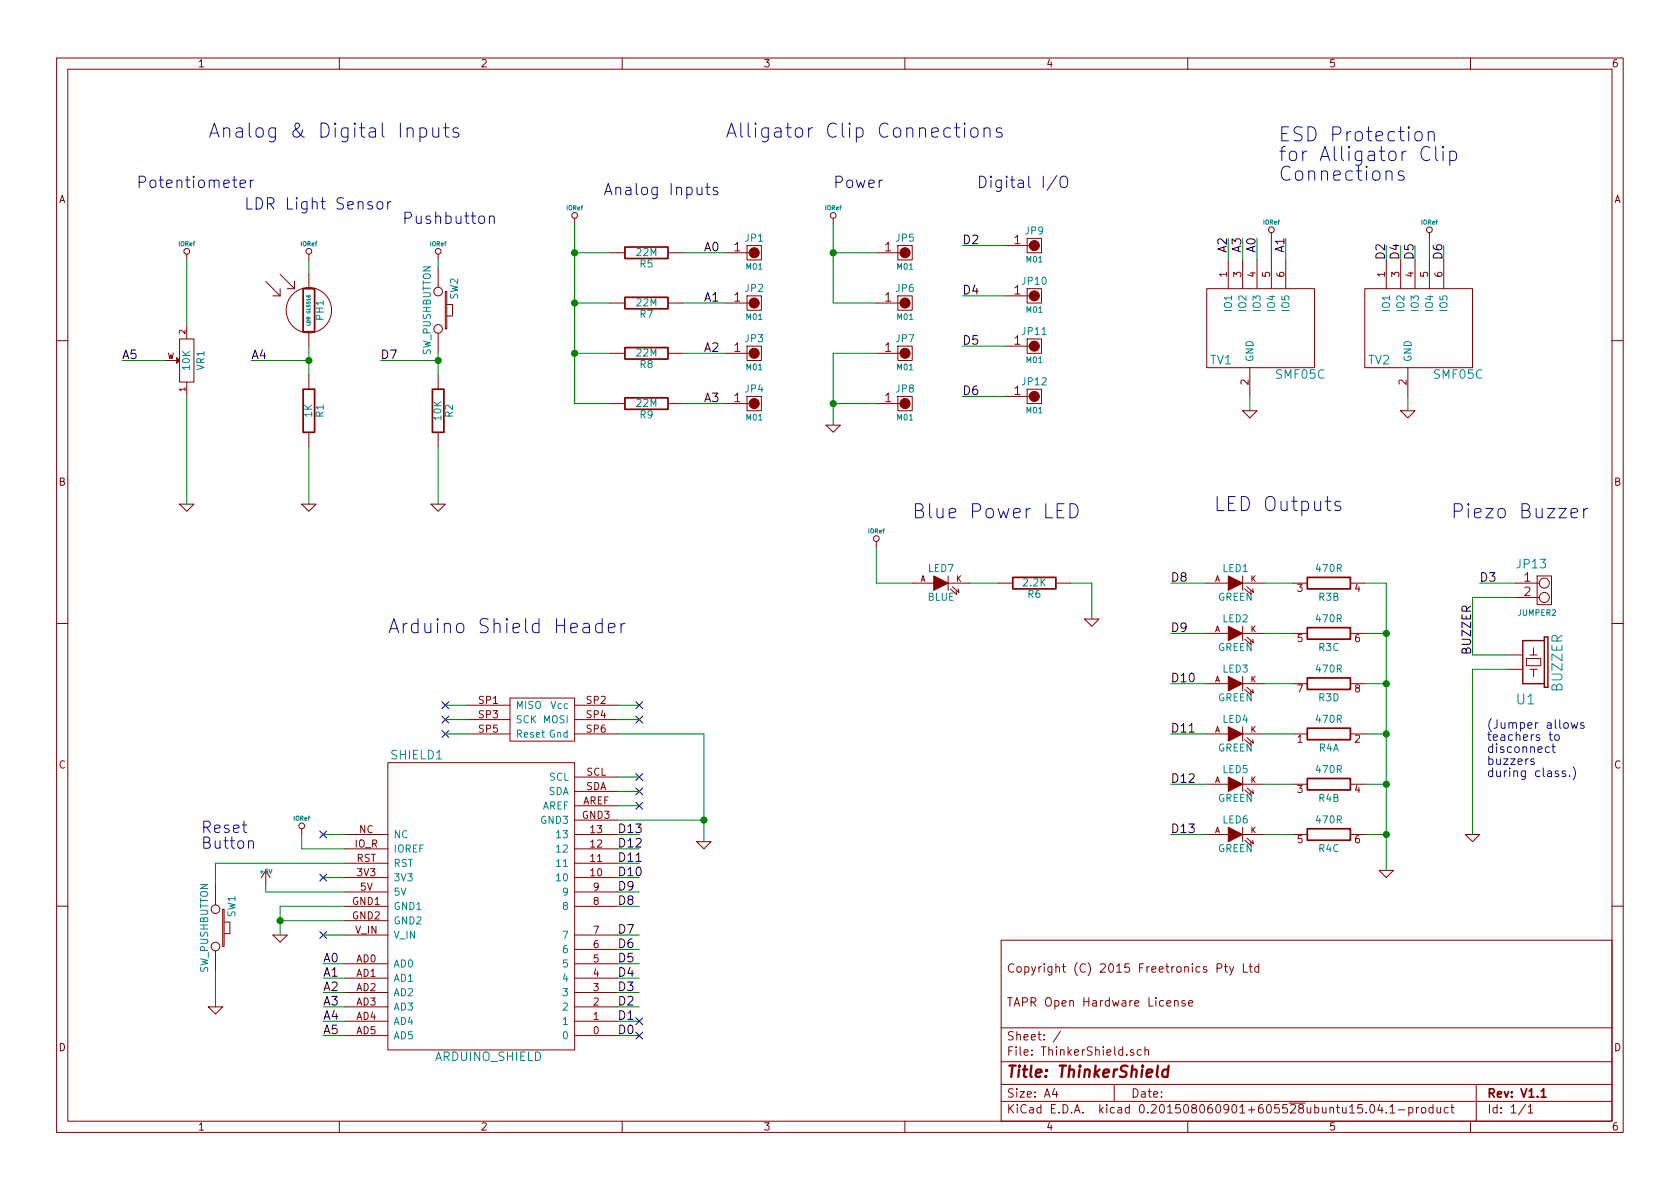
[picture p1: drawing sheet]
EESchema Schematic File Version 2
LIBS:ThinkerShield-rescue
LIBS:freetronics_schematic
LIBS:power
LIBS:device
LIBS:transistors
LIBS:conn
LIBS:linear
LIBS:regul
LIBS:74xx
LIBS:cmos4000
LIBS:adc-dac
LIBS:memory
LIBS:xilinx
LIBS:microcontrollers
LIBS:dsp
LIBS:microchip
LIBS:analog_switches
LIBS:motorola
LIBS:texas
LIBS:intel
LIBS:audio
LIBS:interface
LIBS:digital-audio
LIBS:philips
LIBS:display
LIBS:cypress
LIBS:siliconi
LIBS:opto
LIBS:atmel
LIBS:contrib
LIBS:valves
LIBS:ThinkerShield-cache
EELAYER 25 0
EELAYER END
$Descr A4 11693 8268
encoding utf-8
Sheet 1 1
Title "ThinkerShield"
Date ""
Rev "V1.1"
Comp ""
Comment1 "TAPR Open Hardware License"
Comment2 ""
Comment3 "Copyright (C) 2015 Freetronics Pty Ltd"
Comment4 ""
$EndDescr
$Comp
L ARDUINO_SHIELD SHIELD1
U 1 1
P 3350 6400
F 0 "SHIELD1" H 2900 7550 60  0000 C CNN
F 1 "ARDUINO_SHIELD" H 3400 5450 60  0000 C CNN
F 2 "FT:ARDUINO_SHIELD" H 3350 6200 50  0001 C CNN
F 3 "" H 3350 6400 60  0000 C CNN
	1    3350 6400
	1    0    0    -1  
$EndComp
Text Label 4300 7200 0    60   ~ 0
D0
Text Label 4300 7100 0    60   ~ 0
D1
Text Label 4300 7000 0    60   ~ 0
D2
Text Label 4300 6900 0    60   ~ 0
D3
Text Label 4300 6800 0    60   ~ 0
D4
Text Label 4300 6700 0    60   ~ 0
D5
Text Label 4300 6600 0    60   ~ 0
D6
Text Label 4300 6500 0    60   ~ 0
D7
Text Label 2250 6700 0    60   ~ 0
A0
Text Label 2250 6800 0    60   ~ 0
A1
Text Label 2250 6900 0    60   ~ 0
A2
Text Label 2250 7000 0    60   ~ 0
A3
Text Label 2250 7100 0    60   ~ 0
A4
Text Label 2250 7200 0    60   ~ 0
A5
Text Label 4300 6300 0    60   ~ 0
D8
Text Label 4300 6200 0    60   ~ 0
D9
Text Label 4300 6100 0    60   ~ 0
D10
Text Label 4300 6000 0    60   ~ 0
D11
Text Label 4300 5900 0    60   ~ 0
D12
Text Label 4300 5800 0    60   ~ 0
D13
$Comp
L LED LED1
U 1 1
P 8600 4050
F 0 "LED1" H 8600 4150 50  0000 C CNN
F 1 "GREEN" H 8600 3950 50  0000 C CNN
F 2 "FT:LED-0805" H 8600 4050 60  0001 C CNN
F 3 "" H 8600 4050 60  0000 C CNN
	1    8600 4050
	1    0    0    -1  
$EndComp
$Comp
L LED LED2
U 1 1
P 8600 4400
F 0 "LED2" H 8600 4500 50  0000 C CNN
F 1 "GREEN" H 8600 4300 50  0000 C CNN
F 2 "FT:LED-0805" H 8600 4400 60  0001 C CNN
F 3 "" H 8600 4400 60  0000 C CNN
	1    8600 4400
	1    0    0    -1  
$EndComp
$Comp
L LED LED3
U 1 1
P 8600 4750
F 0 "LED3" H 8600 4850 50  0000 C CNN
F 1 "GREEN" H 8600 4650 50  0000 C CNN
F 2 "FT:LED-0805" H 8600 4750 60  0001 C CNN
F 3 "" H 8600 4750 60  0000 C CNN
	1    8600 4750
	1    0    0    -1  
$EndComp
$Comp
L LED LED4
U 1 1
P 8600 5100
F 0 "LED4" H 8600 5200 50  0000 C CNN
F 1 "GREEN" H 8600 5000 50  0000 C CNN
F 2 "FT:LED-0805" H 8600 5100 60  0001 C CNN
F 3 "" H 8600 5100 60  0000 C CNN
	1    8600 5100
	1    0    0    -1  
$EndComp
$Comp
L LED LED5
U 1 1
P 8600 5450
F 0 "LED5" H 8600 5550 50  0000 C CNN
F 1 "GREEN" H 8600 5350 50  0000 C CNN
F 2 "FT:LED-0805" H 8600 5450 60  0001 C CNN
F 3 "" H 8600 5450 60  0000 C CNN
	1    8600 5450
	1    0    0    -1  
$EndComp
$Comp
L GND-RESCUE-ThinkerShield #PWR01
U 1 1
P 9650 6050
F 0 "#PWR01" H 9650 6050 30  0001 C CNN
F 1 "GND" H 9650 5980 30  0001 C CNN
F 2 "" H 9650 6050 60  0000 C CNN
F 3 "" H 9650 6050 60  0000 C CNN
	1    9650 6050
	1    0    0    -1  
$EndComp
$Comp
L POT VR1
U 1 1
P 1300 2500
F 0 "VR1" H 1300 2400 50  0000 C CNN
F 1 "10K" H 1300 2500 50  0000 C CNN
F 2 "FT:POT_RV09_VERT" H 1300 2500 60  0001 C CNN
F 3 "" H 1300 2500 60  0000 C CNN
	1    1300 2500
	0    -1   -1   0   
$EndComp
$Comp
L GND-RESCUE-ThinkerShield #PWR02
U 1 1
P 1300 3500
F 0 "#PWR02" H 1300 3500 30  0001 C CNN
F 1 "GND" H 1300 3430 30  0001 C CNN
F 2 "" H 1300 3500 60  0000 C CNN
F 3 "" H 1300 3500 60  0000 C CNN
	1    1300 3500
	1    0    0    -1  
$EndComp
Text Label 850  2500 0    60   ~ 0
A5
$Comp
L RES_PHOTO_LDR PH1
U 1 1
P 2150 2150
F 0 "PH1" V 2230 2150 50  0000 C CNN
F 1 "LDR GL5516" V 2150 2150 24  0000 C CNN
F 2 "FT:1X02" H 2150 2150 60  0001 C CNN
F 3 "" H 2150 2150 60  0000 C CNN
	1    2150 2150
	1    0    0    -1  
$EndComp
$Comp
L R R1
U 1 1
P 2150 2850
F 0 "R1" V 2230 2850 50  0000 C CNN
F 1 "1K" V 2150 2850 50  0000 C CNN
F 2 "FT:0603" H 2150 2850 60  0001 C CNN
F 3 "" H 2150 2850 60  0000 C CNN
	1    2150 2850
	1    0    0    -1  
$EndComp
$Comp
L IORef #PWR03
U 1 1
P 1300 1800
F 0 "#PWR03" H 1300 1760 30  0001 C CNN
F 1 "IORef" H 1300 1910 30  0000 C CNN
F 2 "" H 1300 1800 60  0000 C CNN
F 3 "" H 1300 1800 60  0000 C CNN
	1    1300 1800
	1    0    0    -1  
$EndComp
$Comp
L IORef #PWR04
U 1 1
P 2100 5800
F 0 "#PWR04" H 2100 5760 30  0001 C CNN
F 1 "IORef" H 2100 5910 30  0000 C CNN
F 2 "" H 2100 5800 60  0000 C CNN
F 3 "" H 2100 5800 60  0000 C CNN
	1    2100 5800
	1    0    0    -1  
$EndComp
Text Label 1750 2500 0    60   ~ 0
A4
$Comp
L SW_PUSHBUTTON SW2
U 1 1
P 3050 2150
F 0 "SW2" H 2900 2260 50  0000 C CNN
F 1 "SW_PUSHBUTTON" H 3050 2070 50  0000 C CNN
F 2 "FT:SW_PUSHBUTTON_PTH" H 3050 2150 60  0001 C CNN
F 3 "" H 3050 2150 60  0000 C CNN
	1    3050 2150
	0    1    1    0   
$EndComp
$Comp
L R R2
U 1 1
P 3050 2850
F 0 "R2" V 3130 2850 50  0000 C CNN
F 1 "10K" V 3050 2850 50  0000 C CNN
F 2 "FT:0603" H 3050 2850 60  0001 C CNN
F 3 "" H 3050 2850 60  0000 C CNN
	1    3050 2850
	1    0    0    -1  
$EndComp
Text Label 2650 2500 0    60   ~ 0
D7
Text Label 8150 4050 0    60   ~ 0
D8
Text Label 8150 4400 0    60   ~ 0
D9
Text Label 8150 4750 0    60   ~ 0
D10
Text Label 8150 5100 0    60   ~ 0
D11
Text Label 8150 5450 0    60   ~ 0
D12
$Comp
L M01 JP1
U 1 1
P 5350 1750
F 0 "JP1" H 5250 1850 50  0000 C CNN
F 1 "M01" H 5250 1650 40  0000 C CNN
F 2 "FT:ALLIGATOR_CLIP_CONN" H 5350 1750 60  0001 C CNN
F 3 "" H 5350 1750 60  0000 C CNN
	1    5350 1750
	1    0    0    -1  
$EndComp
$Comp
L M01 JP2
U 1 1
P 5350 2100
F 0 "JP2" H 5250 2200 50  0000 C CNN
F 1 "M01" H 5250 2000 40  0000 C CNN
F 2 "FT:ALLIGATOR_CLIP_CONN" H 5350 2100 60  0001 C CNN
F 3 "" H 5350 2100 60  0000 C CNN
	1    5350 2100
	1    0    0    -1  
$EndComp
$Comp
L M01 JP3
U 1 1
P 5350 2450
F 0 "JP3" H 5250 2550 50  0000 C CNN
F 1 "M01" H 5250 2350 40  0000 C CNN
F 2 "FT:ALLIGATOR_CLIP_CONN" H 5350 2450 60  0001 C CNN
F 3 "" H 5350 2450 60  0000 C CNN
	1    5350 2450
	1    0    0    -1  
$EndComp
$Comp
L M01 JP4
U 1 1
P 5350 2800
F 0 "JP4" H 5250 2900 50  0000 C CNN
F 1 "M01" H 5250 2700 40  0000 C CNN
F 2 "FT:ALLIGATOR_CLIP_CONN" H 5350 2800 60  0001 C CNN
F 3 "" H 5350 2800 60  0000 C CNN
	1    5350 2800
	1    0    0    -1  
$EndComp
$Comp
L IORef #PWR05
U 1 1
P 4000 1550
F 0 "#PWR05" H 4000 1510 30  0001 C CNN
F 1 "IORef" H 4000 1660 30  0000 C CNN
F 2 "" H 4000 1550 60  0000 C CNN
F 3 "" H 4000 1550 60  0000 C CNN
	1    4000 1550
	1    0    0    -1  
$EndComp
$Comp
L M01 JP9
U 1 1
P 7300 1700
F 0 "JP9" H 7200 1800 50  0000 C CNN
F 1 "M01" H 7200 1600 40  0000 C CNN
F 2 "FT:ALLIGATOR_CLIP_CONN" H 7300 1700 60  0001 C CNN
F 3 "" H 7300 1700 60  0000 C CNN
	1    7300 1700
	1    0    0    -1  
$EndComp
$Comp
L M01 JP10
U 1 1
P 7300 2050
F 0 "JP10" H 7200 2150 50  0000 C CNN
F 1 "M01" H 7200 1950 40  0000 C CNN
F 2 "FT:ALLIGATOR_CLIP_CONN" H 7300 2050 60  0001 C CNN
F 3 "" H 7300 2050 60  0000 C CNN
	1    7300 2050
	1    0    0    -1  
$EndComp
$Comp
L M01 JP11
U 1 1
P 7300 2400
F 0 "JP11" H 7200 2500 50  0000 C CNN
F 1 "M01" H 7200 2300 40  0000 C CNN
F 2 "FT:ALLIGATOR_CLIP_CONN" H 7300 2400 60  0001 C CNN
F 3 "" H 7300 2400 60  0000 C CNN
	1    7300 2400
	1    0    0    -1  
$EndComp
$Comp
L M01 JP12
U 1 1
P 7300 2750
F 0 "JP12" H 7200 2850 50  0000 C CNN
F 1 "M01" H 7200 2650 40  0000 C CNN
F 2 "FT:ALLIGATOR_CLIP_CONN" H 7300 2750 60  0001 C CNN
F 3 "" H 7300 2750 60  0000 C CNN
	1    7300 2750
	1    0    0    -1  
$EndComp
$Comp
L M01 JP5
U 1 1
P 6400 1750
F 0 "JP5" H 6300 1850 50  0000 C CNN
F 1 "M01" H 6300 1650 40  0000 C CNN
F 2 "FT:ALLIGATOR_CLIP_CONN" H 6400 1750 60  0001 C CNN
F 3 "" H 6400 1750 60  0000 C CNN
	1    6400 1750
	1    0    0    -1  
$EndComp
$Comp
L M01 JP6
U 1 1
P 6400 2100
F 0 "JP6" H 6300 2200 50  0000 C CNN
F 1 "M01" H 6300 2000 40  0000 C CNN
F 2 "FT:ALLIGATOR_CLIP_CONN" H 6400 2100 60  0001 C CNN
F 3 "" H 6400 2100 60  0000 C CNN
	1    6400 2100
	1    0    0    -1  
$EndComp
$Comp
L M01 JP7
U 1 1
P 6400 2450
F 0 "JP7" H 6300 2550 50  0000 C CNN
F 1 "M01" H 6300 2350 40  0000 C CNN
F 2 "FT:ALLIGATOR_CLIP_CONN" H 6400 2450 60  0001 C CNN
F 3 "" H 6400 2450 60  0000 C CNN
	1    6400 2450
	1    0    0    -1  
$EndComp
$Comp
L M01 JP8
U 1 1
P 6400 2800
F 0 "JP8" H 6300 2900 50  0000 C CNN
F 1 "M01" H 6300 2700 40  0000 C CNN
F 2 "FT:ALLIGATOR_CLIP_CONN" H 6400 2800 60  0001 C CNN
F 3 "" H 6400 2800 60  0000 C CNN
	1    6400 2800
	1    0    0    -1  
$EndComp
$Comp
L GND-RESCUE-ThinkerShield #PWR06
U 1 1
P 5800 2950
F 0 "#PWR06" H 5800 2950 30  0001 C CNN
F 1 "GND" H 5800 2880 30  0001 C CNN
F 2 "" H 5800 2950 60  0000 C CNN
F 3 "" H 5800 2950 60  0000 C CNN
	1    5800 2950
	1    0    0    -1  
$EndComp
$Comp
L IORef #PWR07
U 1 1
P 5800 1550
F 0 "#PWR07" H 5800 1510 30  0001 C CNN
F 1 "IORef" H 5800 1660 30  0000 C CNN
F 2 "" H 5800 1550 60  0000 C CNN
F 3 "" H 5800 1550 60  0000 C CNN
	1    5800 1550
	1    0    0    -1  
$EndComp
Text Label 4900 1750 0    60   ~ 0
A0
Text Label 4900 2100 0    60   ~ 0
A1
Text Label 4900 2450 0    60   ~ 0
A2
Text Label 4900 2800 0    60   ~ 0
A3
Text Label 6700 1700 0    60   ~ 0
D2
Text Label 6700 2050 0    60   ~ 0
D4
Text Label 6700 2400 0    60   ~ 0
D5
Text Label 6700 2750 0    60   ~ 0
D6
Text Notes 5050 950  0    98   ~ 0
Alligator Clip Connections
Text Notes 5800 1300 0    79   ~ 0
Power
Text Notes 6800 1300 0    79   ~ 0
Digital I/O
Text Notes 4200 1350 0    79   ~ 0
Analog Inputs
Text Notes 1450 950  0    98   ~ 0
Analog & Digital Inputs
Text Notes 8450 3550 0    98   ~ 0
LED Outputs
NoConn ~ 4450 5400
NoConn ~ 4450 5500
NoConn ~ 4450 5600
NoConn ~ 4450 4900
NoConn ~ 4450 5000
$Comp
L GND-RESCUE-ThinkerShield #PWR08
U 1 1
P 4900 5850
F 0 "#PWR08" H 4900 5850 30  0001 C CNN
F 1 "GND" H 4900 5780 30  0001 C CNN
F 2 "" H 4900 5850 60  0000 C CNN
F 3 "" H 4900 5850 60  0000 C CNN
	1    4900 5850
	1    0    0    -1  
$EndComp
$Comp
L GND-RESCUE-ThinkerShield #PWR09
U 1 1
P 1950 6500
F 0 "#PWR09" H 1950 6500 30  0001 C CNN
F 1 "GND" H 1950 6430 30  0001 C CNN
F 2 "" H 1950 6500 60  0000 C CNN
F 3 "" H 1950 6500 60  0000 C CNN
	1    1950 6500
	1    0    0    -1  
$EndComp
NoConn ~ 2250 6100
NoConn ~ 2250 5800
NoConn ~ 2250 6500
NoConn ~ 3100 4900
NoConn ~ 3100 5000
NoConn ~ 3100 5100
Text Notes 2700 4400 0    98   ~ 0
Arduino Shield Header
$Comp
L R_PACK4_IND R3
U 2 1
P 9250 4050
F 0 "R3" H 9250 3950 50  0000 C CNN
F 1 "470R" H 9250 4150 50  0000 C CNN
F 2 "FT:RES_CAY16" H 9250 3900 39  0001 C CNN
F 3 "" H 9250 4050 60  0000 C CNN
	2    9250 4050
	1    0    0    -1  
$EndComp
$Comp
L R_PACK4_IND R3
U 3 1
P 9250 4400
F 0 "R3" H 9250 4300 50  0000 C CNN
F 1 "470R" H 9250 4500 50  0000 C CNN
F 2 "FT:RES_CAY16" H 9250 4250 39  0001 C CNN
F 3 "" H 9250 4400 60  0000 C CNN
	3    9250 4400
	1    0    0    -1  
$EndComp
$Comp
L R_PACK4_IND R3
U 4 1
P 9250 4750
F 0 "R3" H 9250 4650 50  0000 C CNN
F 1 "470R" H 9250 4850 50  0000 C CNN
F 2 "FT:RES_CAY16" H 9250 4600 39  0001 C CNN
F 3 "" H 9250 4750 60  0000 C CNN
	4    9250 4750
	1    0    0    -1  
$EndComp
$Comp
L +5V #PWR010
U 1 1
P 1850 6150
F 0 "#PWR010" H 1850 6240 20  0001 C CNN
F 1 "+5V" H 1850 6240 30  0000 C CNN
F 2 "" H 1850 6150 60  0000 C CNN
F 3 "" H 1850 6150 60  0000 C CNN
	1    1850 6150
	1    0    0    -1  
$EndComp
$Comp
L BUZZER U1
U 1 1
P 10650 4600
F 0 "U1" V 10950 4500 70  0000 L BNN
F 1 "BUZZER" H 10450 4750 70  0000 L BNN
F 2 "FT:BUZZER-12X12-SMT" H 10600 4550 60  0001 C CNN
F 3 "" H 10600 4550 60  0000 C CNN
	1    10650 4600
	0    1    1    0   
$EndComp
Wire Wire Line
	2400 5800 2250 5800
Wire Wire Line
	2100 5900 2400 5900
Wire Wire Line
	1500 6000 2400 6000
Wire Wire Line
	2400 6100 2250 6100
Wire Wire Line
	1950 6300 2400 6300
Wire Wire Line
	1950 6400 2400 6400
Wire Wire Line
	2400 6500 2250 6500
Wire Wire Line
	2400 6700 2250 6700
Wire Wire Line
	2400 6800 2250 6800
Wire Wire Line
	2400 6900 2250 6900
Wire Wire Line
	2400 7000 2250 7000
Wire Wire Line
	2400 7100 2250 7100
Wire Wire Line
	2400 7200 2250 7200
Wire Wire Line
	4300 5400 4450 5400
Wire Wire Line
	4300 5500 4450 5500
Wire Wire Line
	4300 5600 4450 5600
Wire Wire Line
	4300 5700 4900 5700
Wire Wire Line
	4300 5800 4450 5800
Wire Wire Line
	4300 5900 4450 5900
Wire Wire Line
	4300 6000 4450 6000
Wire Wire Line
	4300 6100 4450 6100
Wire Wire Line
	4300 6200 4450 6200
Wire Wire Line
	4300 6300 4450 6300
Wire Wire Line
	4300 6500 4450 6500
Wire Wire Line
	4300 6600 4450 6600
Wire Wire Line
	4300 6700 4450 6700
Wire Wire Line
	4300 6800 4450 6800
Wire Wire Line
	4300 6900 4450 6900
Wire Wire Line
	4300 7000 4450 7000
Wire Wire Line
	4300 7100 4450 7100
Wire Wire Line
	4300 7200 4450 7200
Wire Wire Line
	4300 4900 4450 4900
Wire Wire Line
	4300 5000 4450 5000
Wire Wire Line
	4300 5100 4900 5100
Wire Wire Line
	3250 4900 3100 4900
Wire Wire Line
	3250 5000 3100 5000
Wire Wire Line
	3250 5100 3100 5100
Wire Wire Line
	8400 4050 8150 4050
Wire Wire Line
	8800 4050 9000 4050
Wire Wire Line
	9500 4050 9650 4050
Wire Wire Line
	8400 4400 8150 4400
Wire Wire Line
	8800 4400 9000 4400
Wire Wire Line
	9500 4400 9650 4400
Wire Wire Line
	8400 4750 8150 4750
Wire Wire Line
	8800 4750 9000 4750
Wire Wire Line
	9650 4750 9500 4750
Wire Wire Line
	8400 5100 8150 5100
Wire Wire Line
	8800 5100 9000 5100
Wire Wire Line
	9650 5100 9500 5100
Wire Wire Line
	8400 5450 8150 5450
Wire Wire Line
	8800 5450 9000 5450
Wire Wire Line
	9650 5450 9500 5450
Wire Wire Line
	9650 4050 9650 6050
Connection ~ 9650 5450
Connection ~ 9650 5100
Connection ~ 9650 4750
Connection ~ 9650 4400
Wire Wire Line
	850  2500 1150 2500
Wire Wire Line
	2150 2400 2150 2600
Connection ~ 2150 2500
Wire Wire Line
	2150 3100 2150 3500
Wire Wire Line
	2150 1800 2150 1900
Wire Wire Line
	2100 5800 2100 5900
Wire Wire Line
	3050 1800 3050 1850
Wire Wire Line
	3050 3100 3050 3500
Wire Wire Line
	1300 2750 1300 3500
Wire Wire Line
	5050 1750 4750 1750
Wire Wire Line
	5050 2100 4750 2100
Wire Wire Line
	5050 2450 4750 2450
Wire Wire Line
	5050 2800 4750 2800
Wire Wire Line
	4000 2800 4250 2800
Wire Wire Line
	4000 1550 4000 2800
Connection ~ 4000 1750
Wire Wire Line
	4250 1750 4000 1750
Wire Wire Line
	4000 2100 4250 2100
Connection ~ 4000 2100
Wire Wire Line
	4250 2450 4000 2450
Connection ~ 4000 2450
Wire Wire Line
	7000 1700 6700 1700
Wire Wire Line
	7000 2050 6700 2050
Wire Wire Line
	7000 2400 6700 2400
Wire Wire Line
	7000 2750 6700 2750
Wire Wire Line
	6100 1750 5800 1750
Wire Wire Line
	5800 2100 6100 2100
Wire Wire Line
	6100 2450 5800 2450
Wire Wire Line
	6100 2800 5800 2800
Wire Wire Line
	5800 2450 5800 2950
Wire Wire Line
	5800 1550 5800 2100
Connection ~ 5800 1750
Connection ~ 5800 2800
Wire Wire Line
	4900 5100 4900 5850
Connection ~ 4900 5700
Wire Wire Line
	1950 6300 1950 6500
Connection ~ 1950 6400
Wire Wire Line
	1850 6200 2400 6200
Wire Wire Line
	1850 6200 1850 6150
Wire Wire Line
	10500 4650 10250 4650
Wire Wire Line
	10250 4650 10250 5800
$Comp
L GND-RESCUE-ThinkerShield #PWR011
U 1 1
P 10250 5800
F 0 "#PWR011" H 10250 5800 30  0001 C CNN
F 1 "GND" H 10250 5730 30  0001 C CNN
F 2 "" H 10250 5800 60  0000 C CNN
F 3 "" H 10250 5800 60  0000 C CNN
	1    10250 5800
	1    0    0    -1  
$EndComp
Wire Wire Line
	10300 4050 10550 4050
Text Label 10300 4050 0    60   ~ 0
D3
Text Notes 10100 3600 0    98   ~ 0
Piezo Buzzer
$Comp
L JUMPER2 JP13
U 1 1
P 10850 4050
F 0 "JP13" H 10660 4180 60  0000 C CNN
F 1 "JUMPER2" H 10700 3840 40  0000 C CNN
F 2 "FT:1X02" H 10850 4050 60  0001 C CNN
F 3 "" H 10850 4050 60  0000 C CNN
	1    10850 4050
	1    0    0    -1  
$EndComp
Wire Wire Line
	10550 4150 10250 4150
Wire Wire Line
	10250 4150 10250 4550
Wire Wire Line
	10250 4550 10500 4550
Text Label 10250 4550 1    60   ~ 0
BUZZER
Text Notes 10350 5400 0    60   ~ 0
(Jumper allows\nteachers to\ndisconnect\nbuzzers\nduring class.)
Text Notes 950  1300 0    79   ~ 0
Potentiometer
Text Notes 1700 1450 0    79   ~ 0
LDR Light Sensor
Text Notes 2800 1550 0    79   ~ 0
Pushbutton
$Comp
L SW_PUSHBUTTON SW1
U 1 1
P 1500 6450
F 0 "SW1" H 1350 6560 50  0000 C CNN
F 1 "SW_PUSHBUTTON" H 1500 6370 50  0000 C CNN
F 2 "FT:SW_PUSHBUTTON_PTH" H 1500 6450 60  0001 C CNN
F 3 "" H 1500 6450 60  0000 C CNN
	1    1500 6450
	0    1    1    0   
$EndComp
Wire Wire Line
	1500 6750 1500 7000
Wire Wire Line
	1500 6000 1500 6150
$Comp
L GND-RESCUE-ThinkerShield #PWR012
U 1 1
P 1500 7000
F 0 "#PWR012" H 1500 7000 30  0001 C CNN
F 1 "GND" H 1500 6930 30  0001 C CNN
F 2 "" H 1500 7000 60  0000 C CNN
F 3 "" H 1500 7000 60  0000 C CNN
	1    1500 7000
	1    0    0    -1  
$EndComp
Text Notes 1400 5900 0    79   ~ 0
Reset\nButton
Wire Wire Line
	1300 1800 1300 2250
Wire Wire Line
	2150 2500 1750 2500
$Comp
L IORef #PWR013
U 1 1
P 2150 1800
F 0 "#PWR013" H 2150 1760 30  0001 C CNN
F 1 "IORef" H 2150 1910 30  0000 C CNN
F 2 "" H 2150 1800 60  0000 C CNN
F 3 "" H 2150 1800 60  0000 C CNN
	1    2150 1800
	1    0    0    -1  
$EndComp
$Comp
L IORef #PWR014
U 1 1
P 3050 1800
F 0 "#PWR014" H 3050 1760 30  0001 C CNN
F 1 "IORef" H 3050 1910 30  0000 C CNN
F 2 "" H 3050 1800 60  0000 C CNN
F 3 "" H 3050 1800 60  0000 C CNN
	1    3050 1800
	1    0    0    -1  
$EndComp
$Comp
L GND-RESCUE-ThinkerShield #PWR015
U 1 1
P 2150 3500
F 0 "#PWR015" H 2150 3500 30  0001 C CNN
F 1 "GND" H 2150 3430 30  0001 C CNN
F 2 "" H 2150 3500 60  0000 C CNN
F 3 "" H 2150 3500 60  0000 C CNN
	1    2150 3500
	1    0    0    -1  
$EndComp
$Comp
L GND-RESCUE-ThinkerShield #PWR016
U 1 1
P 3050 3500
F 0 "#PWR016" H 3050 3500 30  0001 C CNN
F 1 "GND" H 3050 3430 30  0001 C CNN
F 2 "" H 3050 3500 60  0000 C CNN
F 3 "" H 3050 3500 60  0000 C CNN
	1    3050 3500
	1    0    0    -1  
$EndComp
Wire Wire Line
	3050 2450 3050 2600
Wire Wire Line
	2650 2500 3050 2500
Connection ~ 3050 2500
NoConn ~ 4450 7100
NoConn ~ 4450 7200
Wire Wire Line
	8700 2750 8700 2850
$Comp
L GND-RESCUE-ThinkerShield #PWR017
U 1 1
P 8700 2850
F 0 "#PWR017" H 8700 2850 30  0001 C CNN
F 1 "GND" H 8700 2780 30  0001 C CNN
F 2 "" H 8700 2850 60  0000 C CNN
F 3 "" H 8700 2850 60  0000 C CNN
	1    8700 2850
	1    0    0    -1  
$EndComp
$Comp
L GND-RESCUE-ThinkerShield #PWR018
U 1 1
P 9800 2850
F 0 "#PWR018" H 9800 2850 30  0001 C CNN
F 1 "GND" H 9800 2780 30  0001 C CNN
F 2 "" H 9800 2850 60  0000 C CNN
F 3 "" H 9800 2850 60  0000 C CNN
	1    9800 2850
	1    0    0    -1  
$EndComp
Wire Wire Line
	9800 2850 9800 2750
Wire Wire Line
	9950 1650 9950 1800
$Comp
L IORef #PWR019
U 1 1
P 9950 1650
F 0 "#PWR019" H 9950 1610 30  0001 C CNN
F 1 "IORef" H 9950 1760 30  0000 C CNN
F 2 "" H 9950 1650 60  0000 C CNN
F 3 "" H 9950 1650 60  0000 C CNN
	1    9950 1650
	1    0    0    -1  
$EndComp
Wire Wire Line
	8950 1800 8950 1650
Wire Wire Line
	8850 1800 8850 1650
Wire Wire Line
	8750 1800 8750 1650
Wire Wire Line
	8550 1800 8550 1650
Text Label 8750 1750 1    60   ~ 0
A0
Text Label 8950 1750 1    60   ~ 0
A1
Text Label 8550 1750 1    60   ~ 0
A2
Text Label 8650 1750 1    60   ~ 0
A3
Wire Wire Line
	9750 1800 9750 1700
Wire Wire Line
	10050 1800 10050 1700
Wire Wire Line
	9850 1800 9850 1700
Wire Wire Line
	9650 1800 9650 1700
Text Label 9650 1800 1    60   ~ 0
D2
Text Label 9750 1800 1    60   ~ 0
D4
Text Label 9850 1800 1    60   ~ 0
D5
Text Label 10050 1800 1    60   ~ 0
D6
Text Notes 8900 1250 0    98   ~ 0
ESD Protection\nfor Alligator Clip\nConnections
Wire Wire Line
	8650 1650 8650 1800
$Comp
L IORef #PWR020
U 1 1
P 8850 1650
F 0 "#PWR020" H 8850 1610 30  0001 C CNN
F 1 "IORef" H 8850 1760 30  0000 C CNN
F 2 "" H 8850 1650 60  0000 C CNN
F 3 "" H 8850 1650 60  0000 C CNN
	1    8850 1650
	1    0    0    -1  
$EndComp
$Comp
L LED LED6
U 1 1
P 8600 5800
F 0 "LED6" H 8600 5900 50  0000 C CNN
F 1 "GREEN" H 8600 5700 50  0000 C CNN
F 2 "FT:LED-0805" H 8600 5800 60  0001 C CNN
F 3 "" H 8600 5800 60  0000 C CNN
	1    8600 5800
	1    0    0    -1  
$EndComp
Text Label 8150 5800 0    60   ~ 0
D13
Wire Wire Line
	8400 5800 8150 5800
Wire Wire Line
	8800 5800 9000 5800
Wire Wire Line
	9500 5800 9650 5800
Connection ~ 9650 5800
$Comp
L R R5
U 1 1
P 4500 1750
F 0 "R5" V 4580 1750 50  0000 C CNN
F 1 "22M" V 4500 1750 50  0000 C CNN
F 2 "FT:0603" H 4500 1750 60  0001 C CNN
F 3 "" H 4500 1750 60  0000 C CNN
	1    4500 1750
	0    1    1    0   
$EndComp
$Comp
L R R7
U 1 1
P 4500 2100
F 0 "R7" V 4580 2100 50  0000 C CNN
F 1 "22M" V 4500 2100 50  0000 C CNN
F 2 "FT:0603" H 4500 2100 60  0001 C CNN
F 3 "" H 4500 2100 60  0000 C CNN
	1    4500 2100
	0    1    1    0   
$EndComp
$Comp
L R R8
U 1 1
P 4500 2450
F 0 "R8" V 4580 2450 50  0000 C CNN
F 1 "22M" V 4500 2450 50  0000 C CNN
F 2 "FT:0603" H 4500 2450 60  0001 C CNN
F 3 "" H 4500 2450 60  0000 C CNN
	1    4500 2450
	0    1    1    0   
$EndComp
$Comp
L R R9
U 1 1
P 4500 2800
F 0 "R9" V 4580 2800 50  0000 C CNN
F 1 "22M" V 4500 2800 50  0000 C CNN
F 2 "FT:0603" H 4500 2800 60  0001 C CNN
F 3 "" H 4500 2800 60  0000 C CNN
	1    4500 2800
	0    1    1    0   
$EndComp
$Comp
L SMF05C TV1
U 1 1
P 8750 2250
F 0 "TV1" H 8500 2000 60  0000 C CNN
F 1 "SMF05C" H 9050 1900 60  0000 C CNN
F 2 "FT:SOT363" H 9050 1800 60  0001 C CNN
F 3 "" H 9050 2000 60  0000 C CNN
	1    8750 2250
	1    0    0    -1  
$EndComp
$Comp
L SMF05C TV2
U 1 1
P 9850 2250
F 0 "TV2" H 9600 2000 60  0000 C CNN
F 1 "SMF05C" H 10150 1900 60  0000 C CNN
F 2 "FT:SOT363" H 10150 1800 60  0001 C CNN
F 3 "" H 10150 2000 60  0000 C CNN
	1    9850 2250
	1    0    0    -1  
$EndComp
$Comp
L LED LED7
U 1 1
P 6550 4050
F 0 "LED7" H 6550 4150 50  0000 C CNN
F 1 "BLUE" H 6550 3950 50  0000 C CNN
F 2 "FT:LED-0805" H 6550 4050 60  0001 C CNN
F 3 "" H 6550 4050 60  0000 C CNN
	1    6550 4050
	1    0    0    -1  
$EndComp
Wire Wire Line
	6350 4050 6100 4050
Wire Wire Line
	6750 4050 6950 4050
Wire Wire Line
	7450 4050 7600 4050
Wire Wire Line
	6100 4050 6100 3800
$Comp
L IORef #PWR021
U 1 1
P 6100 3800
F 0 "#PWR021" H 6100 3760 30  0001 C CNN
F 1 "IORef" H 6100 3910 30  0000 C CNN
F 2 "" H 6100 3800 60  0000 C CNN
F 3 "" H 6100 3800 60  0000 C CNN
	1    6100 3800
	1    0    0    -1  
$EndComp
Wire Wire Line
	7600 4050 7600 4300
$Comp
L GND-RESCUE-ThinkerShield #PWR022
U 1 1
P 7600 4300
F 0 "#PWR022" H 7600 4300 30  0001 C CNN
F 1 "GND" H 7600 4230 30  0001 C CNN
F 2 "" H 7600 4300 60  0000 C CNN
F 3 "" H 7600 4300 60  0000 C CNN
	1    7600 4300
	1    0    0    -1  
$EndComp
Text Notes 6350 3600 0    98   ~ 0
Blue Power LED\n
$Comp
L R_PACK4_IND R4
U 3 1
P 9250 5800
F 0 "R4" H 9250 5700 50  0000 C CNN
F 1 "470R" H 9250 5900 50  0000 C CNN
F 2 "FT:RES_CAY16" H 9250 5650 39  0001 C CNN
F 3 "" H 9250 5800 60  0000 C CNN
	3    9250 5800
	1    0    0    -1  
$EndComp
$Comp
L R_PACK4_IND R4
U 2 1
P 9250 5450
F 0 "R4" H 9250 5350 50  0000 C CNN
F 1 "470R" H 9250 5550 50  0000 C CNN
F 2 "FT:RES_CAY16" H 9250 5300 39  0001 C CNN
F 3 "" H 9250 5450 60  0000 C CNN
	2    9250 5450
	1    0    0    -1  
$EndComp
$Comp
L R_PACK4_IND R4
U 1 1
P 9250 5100
F 0 "R4" H 9250 5000 50  0000 C CNN
F 1 "470R" H 9250 5200 50  0000 C CNN
F 2 "FT:RES_CAY16" H 9250 4950 39  0001 C CNN
F 3 "" H 9250 5100 60  0000 C CNN
	1    9250 5100
	1    0    0    -1  
$EndComp
$Comp
L R R6
U 1 1
P 7200 4050
F 0 "R6" V 7280 4050 50  0000 C CNN
F 1 "2.2K" V 7200 4050 50  0000 C CNN
F 2 "FT:0603" H 7200 4050 60  0001 C CNN
F 3 "" H 7200 4050 60  0000 C CNN
	1    7200 4050
	0    1    1    0   
$EndComp
$EndSCHEMATC
